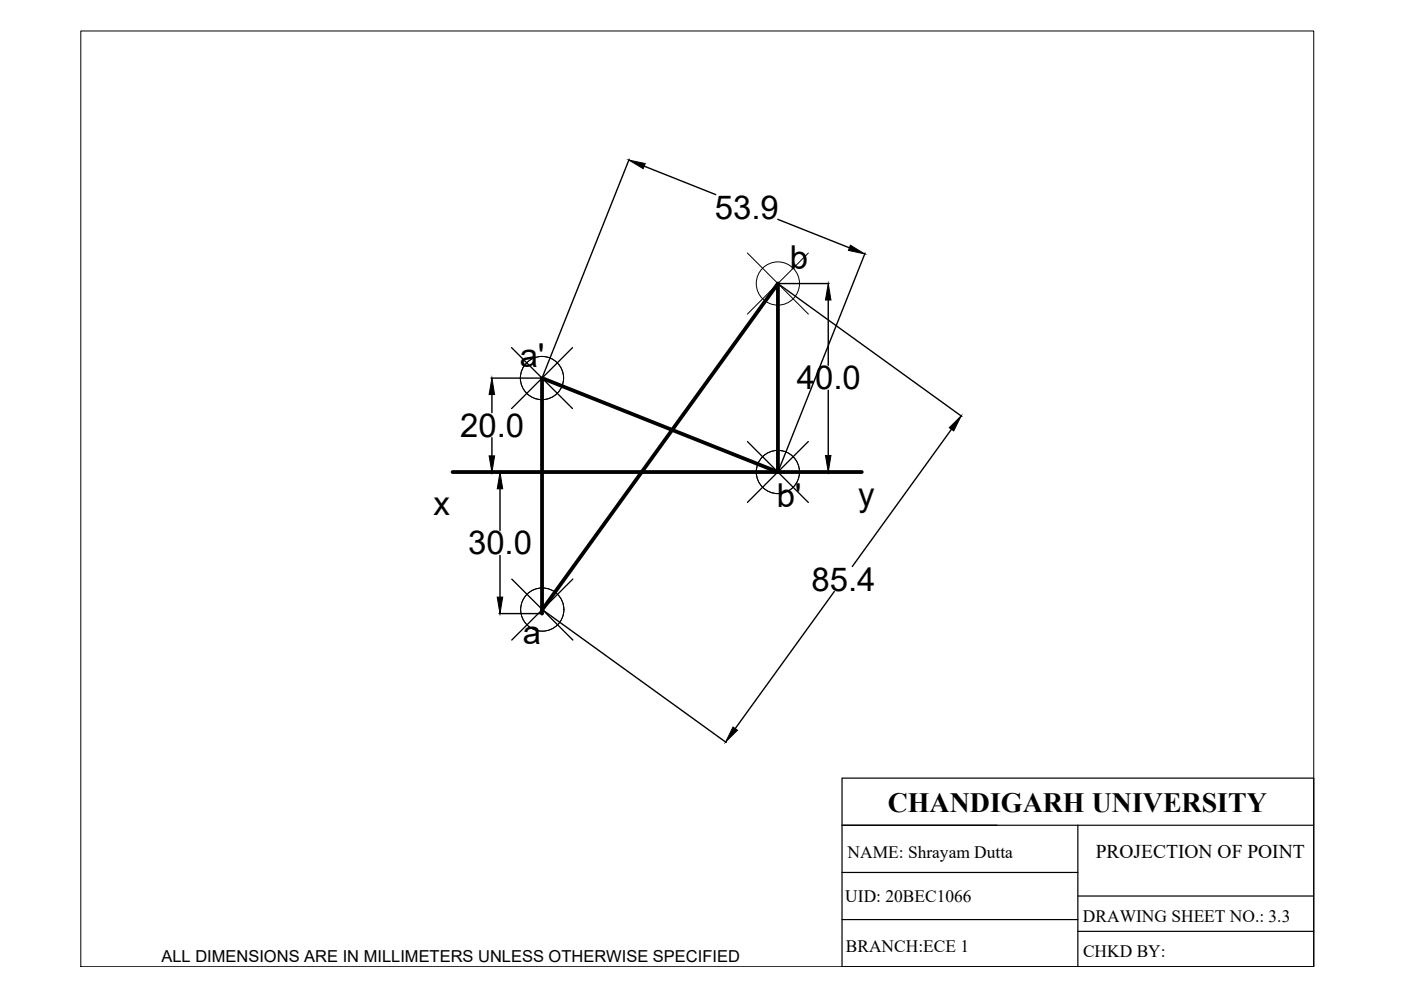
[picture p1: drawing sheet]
<svg xmlns="http://www.w3.org/2000/svg" width="297mm" height="210mm" viewBox="0 0 297 210" stroke-linecap="round" stroke-linejoin="round" font-family="sans-serif">
<!-- layer: thick continuous -->
<path d="M96 100.1h86.7M115 129.3l49.9-69.2v40l-50-19.9v49.9" fill="none" stroke="#000" stroke-width=".8"/>
<g fill="none" stroke="#000" stroke-width=".3">
<path d="M133.4 33.8l-18.5 46.3M136.6 35.2l15.2 6.1M164.9 46.5l15.2 6M183.4 53.7l-18.4 46.3M165 60.2l38.9 28.1M165 60.1h10.8M175.6 63.6v13.9M104.1 80.2h10.8M104.3 83.7v3.8M104.3 92.8v3.9M175.6 82.7v13.9M201.7 91l-21 29.1"/>
<path d="M104.1 100.1h10.8M106 103.6v8.9M106 117.8v8.8M115 100.1h49.9M165 100.1h10.8M105.8 130.1h9.1M115 129.3l39 28.1M176.9 125.4l-21 29.1"/>
</g>
<g fill="none" stroke="#000" stroke-width=".21">
<path d="M17.1 6.6h261.4v198.4h-261.4zM158.5 53.6l12.9 13M171.4 53.6l-12.9 13M108.4 73.7l13 12.9M121.4 73.7l-13 12.9M158.5 93.6l12.9 12.9M171.4 93.6l-12.9 12.9M108.5 122.8l13 12.9M121.5 122.8l-13 12.9"/>
<circle cx="164.9" cy="60.1" r="4.6"/>
<circle cx="114.9" cy="80.2" r="4.6"/>
<circle cx="164.9" cy="100.1" r="4.6"/>
<circle cx="115" cy="129.2" r="4.6"/>
</g>
<path d="M133.3 33.9l3.5 .8-.4 1.1zM180.3 52l3 1.8-3.4-.7zM175.6 60.1l.6 3.5h-1.2zM103.7 96.7h1.2l-.6 3.4zM104.3 80.2l.6 3.5h-1.2zM175 96.6h1.2l-.6 3.5zM201.3 90.7l2.5-2.5-1.6 3.2zM106 100.1l.6 3.5h-1.2zM105.4 126.6h1.2l-.6 3.5zM155.4 154.1l1 .7-2.6 2.5z" fill="#000" stroke="#000" stroke-width=".21"/>
<!-- layer: 0 -->
<path d="M178.5 165h100v40h-100zM178.5 175h100M228.5 175v30M178.5 195h50M178.5 185h50M228.5 190h50M228.5 197.5h50" fill="none" stroke="#000" stroke-width=".25"/>
<g font-size="7">
<text x="151.6" y="46.3">53.9</text>
<text x="167.5" y="57">b</text>
<text x="110.2" y="77.9">a'</text>
<text x="168.9" y="82.6">40.0</text>
<text x="97.6" y="92.6">20.0</text>
<text x="164.7" y="107.5">b'</text>
<text x="182" y="107.3">y</text>
<text x="91.9" y="109.3">x</text>
<text x="99.2" y="117.6">30.0</text>
<text x="172" y="125.2">85.4</text>
<text x="110.8" y="136.6">a</text>
</g>
<text font-size="5.9" x="188.2" y="172.2">CHANDIGARH UNIVERSITY</text>
<text font-size="4.1" x="232.3" y="182">PROJECTION OF POINT</text>
<g font-size="3.7">
<text x="179.7" y="182">NAME: Shrayam Dutta</text>
<text x="179.2" y="191.2">UID: 20BEC1066</text>
<text x="229.6" y="195.4">DRAWING SHEET NO.: 3.3</text>
<text x="179.3" y="201.8">BRANCH:ECE 1</text>
<text x="229.6" y="202.8">CHKD BY:</text>
</g>
<text font-size="3.5" x="34.2" y="203.9">ALL DIMENSIONS ARE IN MILLIMETERS UNLESS OTHERWISE SPECIFIED</text>
</svg>
